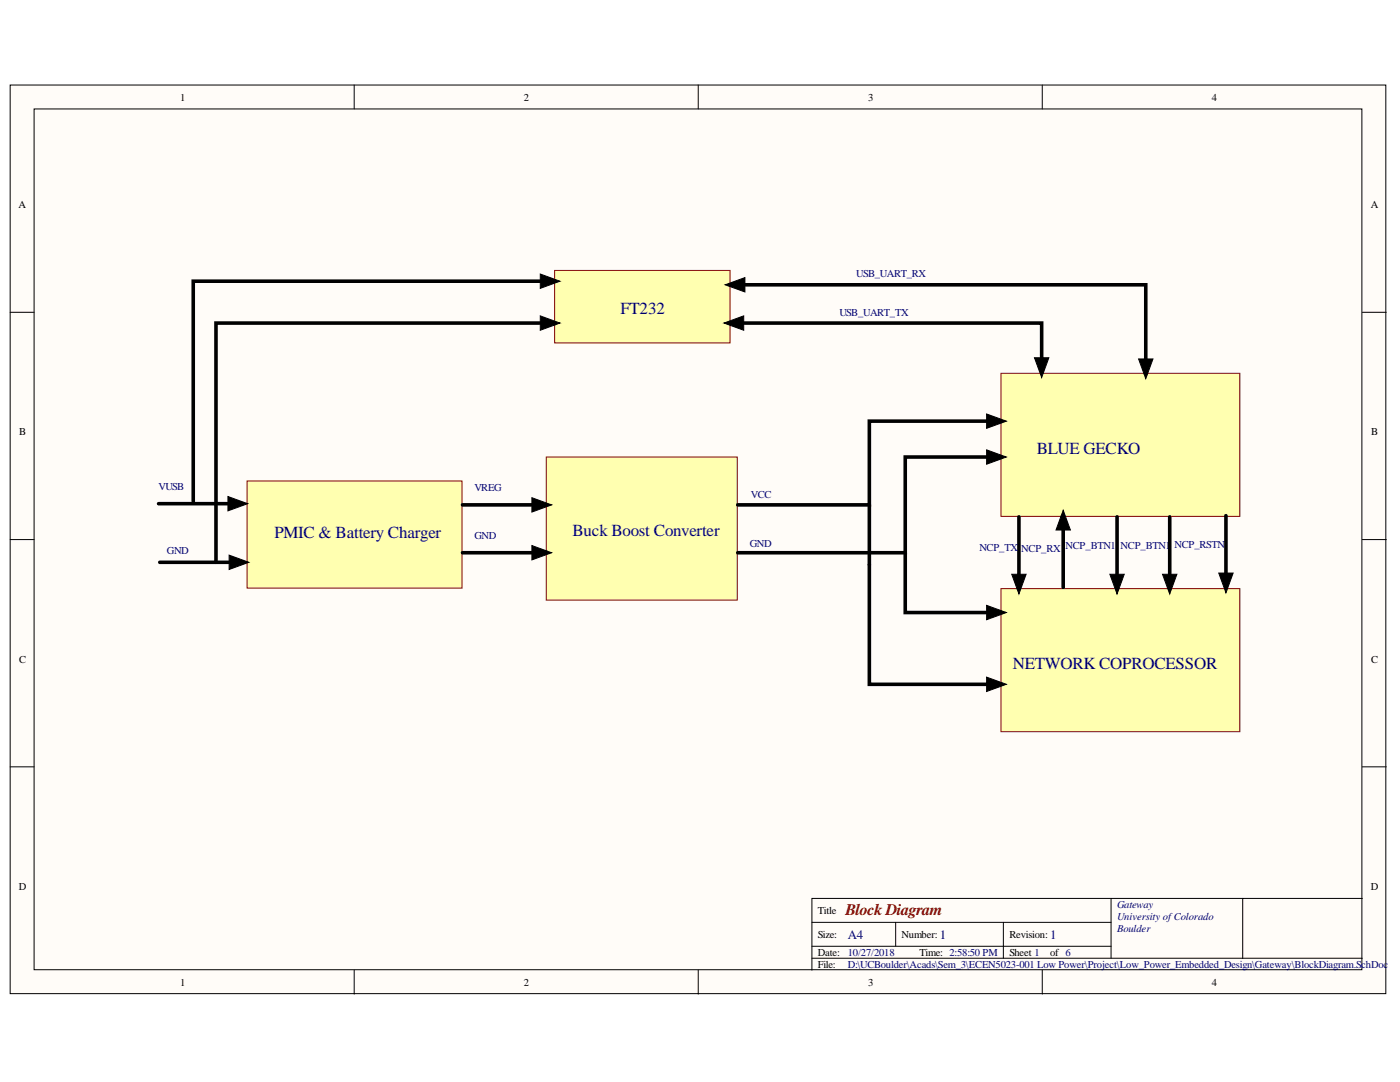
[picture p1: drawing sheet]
<svg xmlns="http://www.w3.org/2000/svg" width="279mm" height="216mm" viewBox="0 0 279 216" stroke-linecap="round" stroke-linejoin="round" font-family="sans-serif">
<g fill="#fffcf8" stroke="#000" stroke-width=".2">
<path d="M2 17h274.6v181.3h-274.6z"/>
<path d="M6.8 21.7h265v171.8h-265z"/>
</g>
<g fill="none" stroke="#000" stroke-width=".2">
<path d="M70.7 17v4.7M139.3 17v4.7M208 17v4.7M2 62.3h4.8M271.9 62.3h4.8M2 107.7h4.8M271.9 107.7h4.8M2 153h4.8M271.9 153h4.8M221.7 179.3v11.9M248 179.3h-86v14.3M271.9 179.3h-23.9v11.9"/>
<path d="M70.7 193.6v4.8M139.3 193.6v4.8M162 184h59.7M162 191.2h109.9M162 188.8h59.7M178.8 184v4.8M200.2 184v7.2M208 193.6v4.8"/>
</g>
<g fill="#ffffb0" stroke="#800000" stroke-width=".2">
<path d="M49.3 96h42.9v21.4h-42.9z"/>
<path d="M109 91.2h38.1v28.5h-38.1z"/>
<path d="M199.8 74.5h47.6v28.5h-47.6z"/>
<path d="M199.8 117.5h47.6v28.5h-47.6z"/>
</g>
<path d="M199.8 84h-26.3v16.7h-26.3M199.8 91.2h-19.1v19.1h-33.5M92.3 100.7h16.7M92.3 110.3h16.7M173.5 100.7v35.8h26.3M180.7 110.3v11.9h19.1M203.3 103.1v14.4M212.2 102.9v14.3M222.9 103.1v14.4M233.4 103.1v14.4M244.7 102.9v14.3" fill="none" stroke="#000" stroke-width=".72"/>
<path d="M196.9 82.6l3.9 1.4-3.9 1.5zM196.9 89.8l3.9 1.4-3.9 1.4zM106.2 99.3l3.9 1.4-3.9 1.5zM106.2 108.9l3.9 1.4-3.9 1.4zM201.9 114.6h2.9l-1.5 3.9zM212.2 101.8l1.4 4h-2.8zM221.5 114.6h2.9l-1.5 3.9zM232 114.6h2.9l-1.5 3.9zM243.2 114.3h2.9l-1.4 4zM196.9 120.8l3.9 1.4-3.9 1.5zM196.9 135.1l3.9 1.4-3.9 1.5z" fill="#000"/>
<path d="M106.2 99.3l3.9 1.4-3.9 1.5zM196.9 82.6l3.9 1.4-3.9 1.5zM196.9 89.8l3.9 1.4-3.9 1.4zM106.2 108.9l3.9 1.4-3.9 1.4zM201.9 114.6h2.9l-1.5 3.9zM212.2 101.8l1.4 4h-2.8zM221.5 114.6h2.9l-1.5 3.9zM232 114.6h2.9l-1.5 3.9zM243.2 114.3h2.9l-1.4 4zM196.9 120.8l3.9 1.4-3.9 1.5zM196.9 135.1l3.9 1.4-3.9 1.5z" fill="none" stroke="#000" stroke-width=".2"/>
<path d="M110.7 54h35v14.4h-35z" fill="#ffffb0" stroke="#800000" stroke-width=".2"/>
<path d="M110.7 56.1h-72.1v43.9M145.8 56.8h82.9v17.7M110.7 64.5h-67.6v47.7M145.6 64.5h62.3v9.8M31.6 100.5h16.8M31.9 112.2h16.7" fill="none" stroke="#000" stroke-width=".72"/>
<path d="M107.8 54.7l4 1.4-4 1.4zM144.7 56.8l4-1.4v2.9zM107.8 63l4 1.5-4 1.4zM144.5 64.5l3.9-1.5v2.9zM206.5 71.4h2.8l-1.4 3.9zM227.2 71.6h2.9l-1.4 4zM45.5 99.1l3.9 1.4-3.9 1.4zM45.7 110.8l4 1.4-4 1.4z" fill="#000"/>
<path d="M107.8 54.7l4 1.4-4 1.4zM144.7 56.8l4-1.4v2.9zM107.8 63l4 1.5-4 1.4zM144.5 64.5l3.9-1.5v2.9zM206.5 71.4h2.8l-1.4 3.9zM227.2 71.6h2.9l-1.4 4zM45.5 99.1l3.9 1.4-3.9 1.4zM45.7 110.8l4 1.4-4 1.4z" fill="none" stroke="#000" stroke-width=".2"/>
<g font-size="3.4" fill="#000080">
<text x="123.8" y="62.6">FT232</text>
<text x="206.9" y="90.6">BLUE GECKO</text>
<text x="54.8" y="107.3">PMIC &amp; Battery Charger</text>
<text x="114.3" y="107">Buck Boost Converter</text>
<text x="202.2" y="133.5">NETWORK COPROCESSOR</text>
</g>
<text font-size="3.2" fill="#800000" x="168.7" y="182.5">Block Diagram</text>
<g font-size="2.6" fill="#000080">
<text x="169.2" y="187.3">A4</text>
<text x="187.6" y="187.3">1</text>
<text x="209.6" y="187.3">1</text>
</g>
<g font-size="2.1">
<text x="36" y="20.1">1</text>
<text x="104.6" y="20.1">2</text>
<text x="173.3" y="20.1">3</text>
<text x="241.9" y="20.1">4</text>
<text x="3.7" y="41.5">A</text>
<text x="273.6" y="41.5">A</text>
<text x="3.8" y="86.9">B</text>
<text x="273.7" y="86.9">B</text>
<text x="3.8" y="132.2">C</text>
<text x="273.7" y="132.2">C</text>
<text x="3.7" y="177.6">D</text>
<text x="273.6" y="177.6">D</text>
<text x="163.2" y="182.4">Title</text>
<text x="163.2" y="187.2">Size:</text>
<text x="163.2" y="190.8">Date:</text>
<text x="179.9" y="187.2">Number:</text>
<text x="183.5" y="190.8">Time: 2:58:50 PM</text>
<text x="201.4" y="187.2">Revision:</text>
<text x="201.4" y="190.8">Sheet 1</text>
<text x="209.6" y="190.8">of 6</text>
<text x="36" y="196.7">1</text>
<text x="104.6" y="196.7">2</text>
<text x="163.2" y="193.2">File:</text>
<text x="173.3" y="196.7">3</text>
<text x="241.9" y="196.7">4</text>
</g>
<g font-size="2.1" fill="#000080">
<text x="170.9" y="55.2">USB_UART_RX</text>
<text x="167.5" y="63.1">USB_UART_TX</text>
<text x="31.6" y="97.7">VUSB</text>
<text x="94.7" y="97.9">VREG</text>
<text x="149.9" y="99.4">VCC</text>
<text x="94.7" y="107.5">GND</text>
<text x="33.3" y="110.6">GND</text>
<text x="149.6" y="109.2">GND</text>
<text x="195.5" y="109.9">NCP_TX</text>
<text x="203.8" y="110.1">NCP_RX</text>
<text x="212.7" y="109.6">NCP_BTN1</text>
<text x="223.6" y="109.6">NCP_BTN1</text>
<text x="234.4" y="109.4">NCP_RSTN</text>
<text x="222.9" y="181.2">Gateway</text>
<text x="222.9" y="183.6">University ofColorado</text>
<text x="169.2" y="190.8">10/27/2018</text>
<text x="222.9" y="186">Boulder</text>
<text x="169.2" y="193.2">D:\UCBoulder\Acads\Sem_3\ECEN5023-001 Low Power\Project\Low_Power_Embedded_Design\Gateway\BlockDiagram.SchDoc</text>
</g>
</svg>
